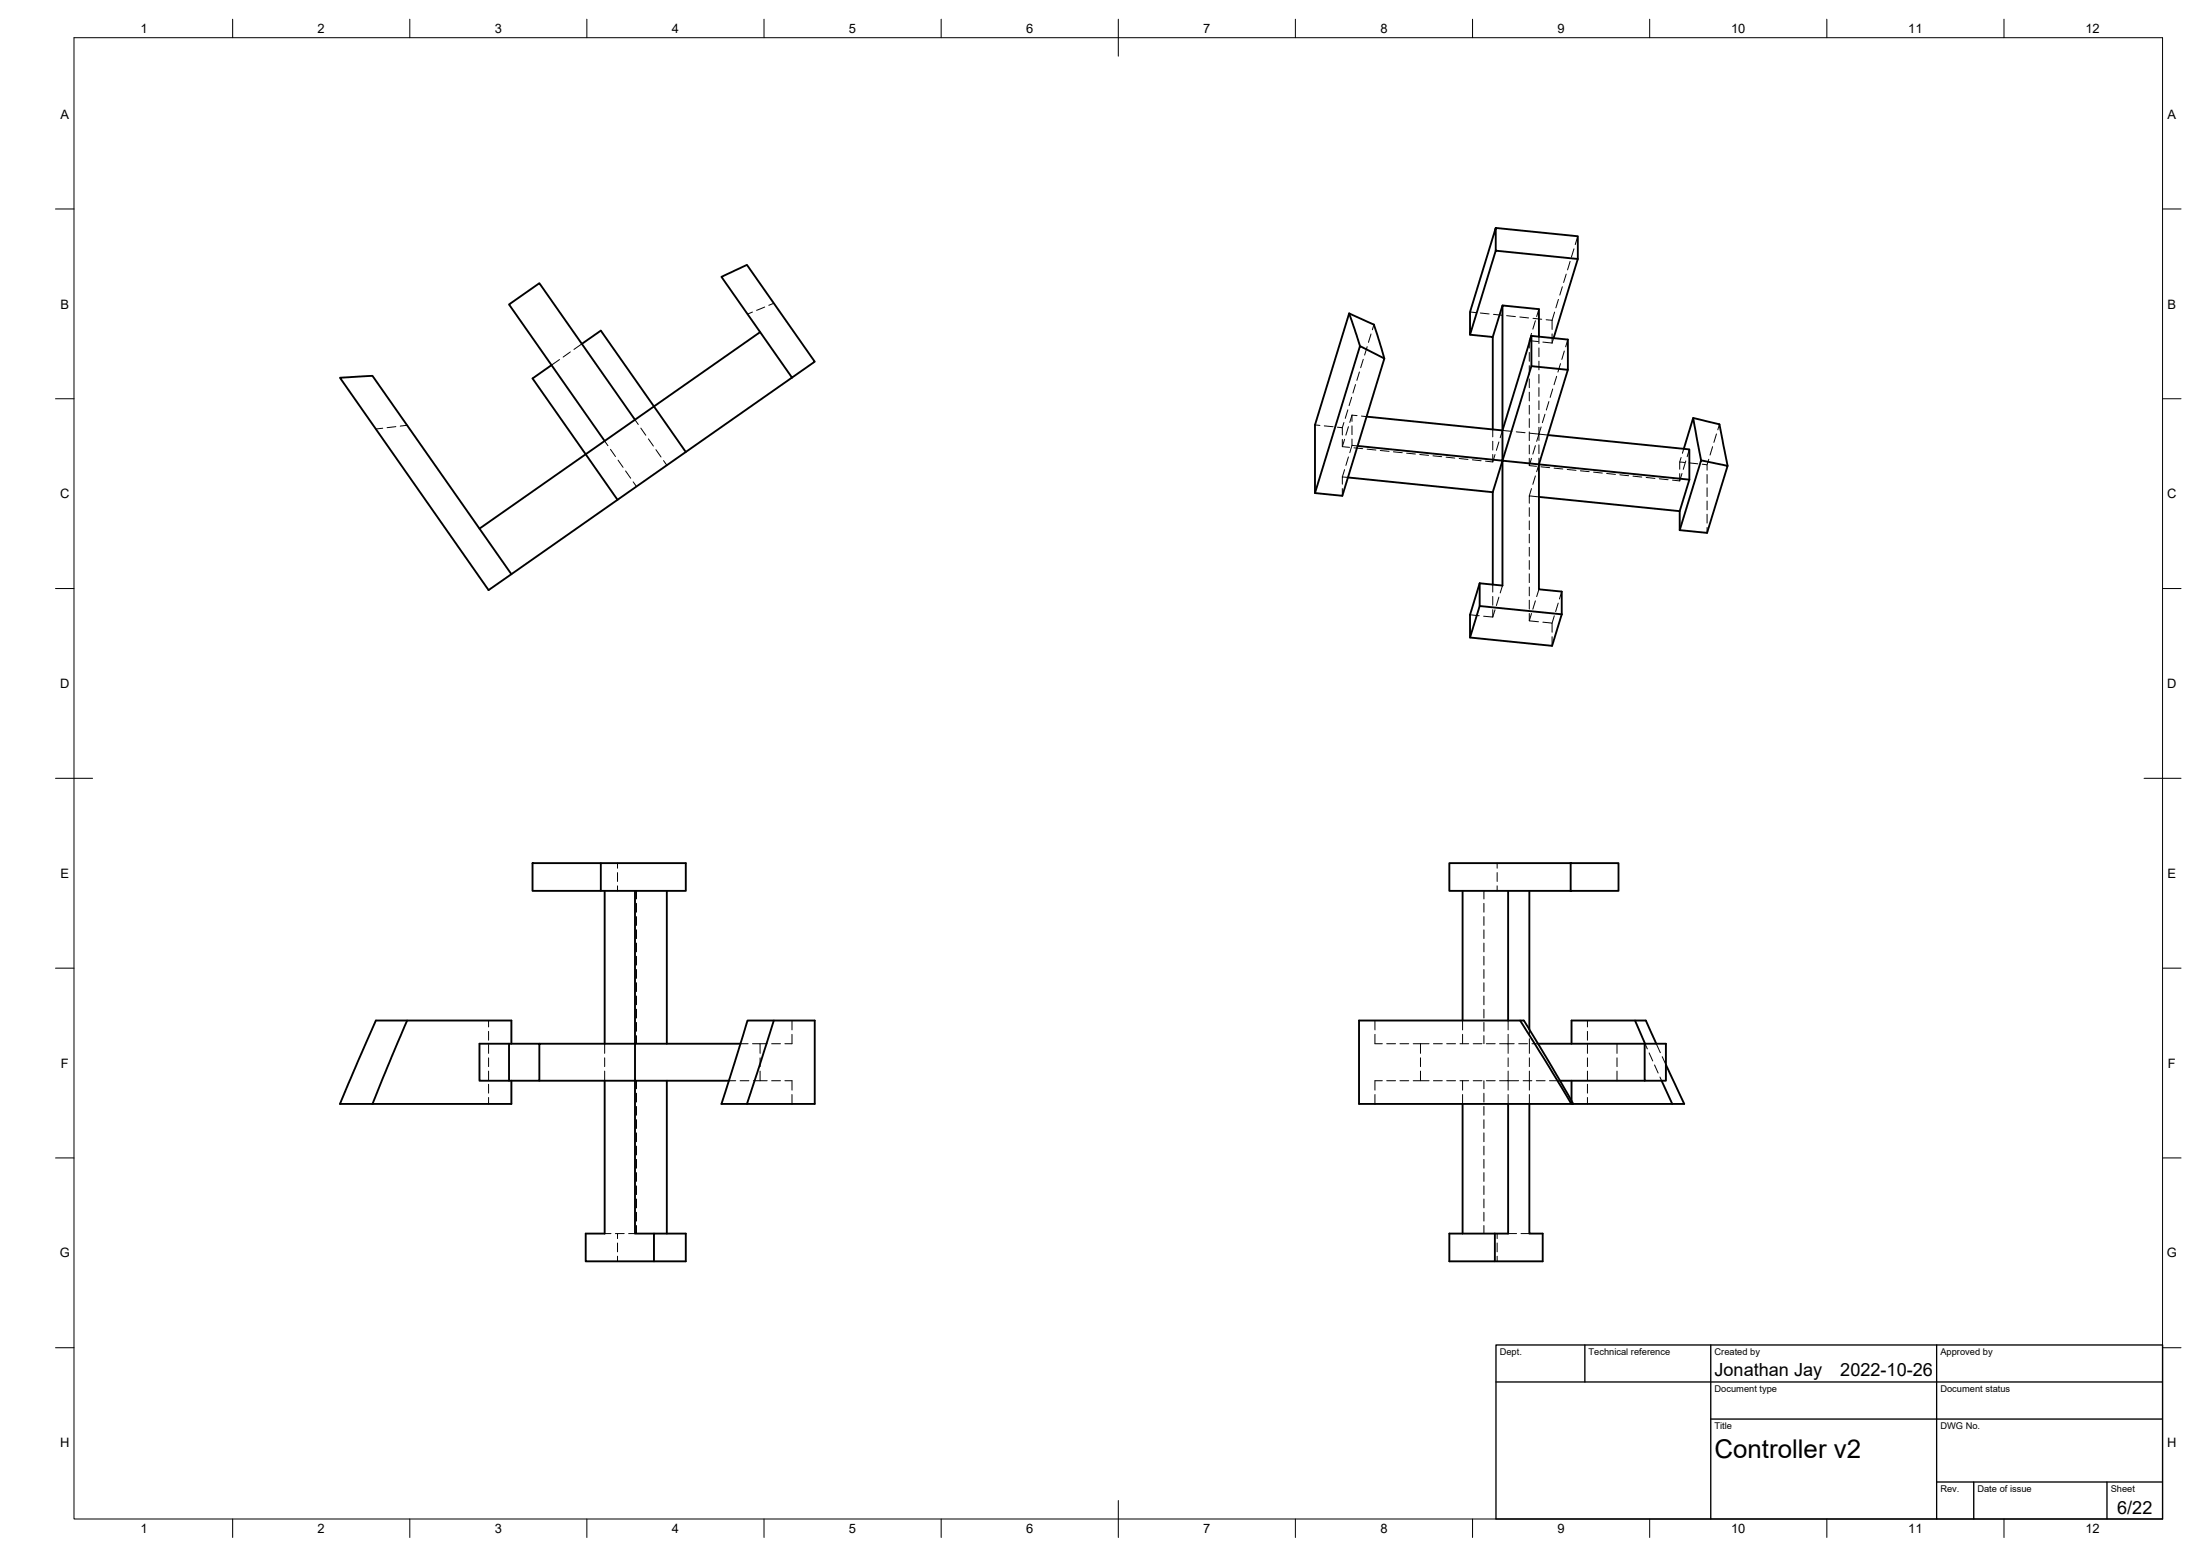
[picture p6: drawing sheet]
<svg xmlns="http://www.w3.org/2000/svg" width="594mm" height="420mm" viewBox="0 0 594 420" stroke-linecap="round" stroke-linejoin="round" font-family="sans-serif">
<!-- layer: Hidden -->
<g fill="none" stroke="#000" stroke-width=".27">
<path d="M421.9 77.4l-.7 2.3M422.9 74l-.7 2.3M424 70.6l-.7 2.3M425 67.2l-.7 2.2M426.1 63.8l-.7 2.2M151.1 97.1l-2.2 1.5M154 95l-1.9 1.4M157.1 92.9l-2.1 1.5M203.2 84.3l-1.4 .5M206.5 82.9l-2.2 .9M209 81.9l-1.4 .5M368.1 97l-.7 2.3"/>
<path d="M369.2 93.6l-.7 2.3M370.2 90.2l-.7 2.3M371 87.7l-.4 1.3M397 84.2l1.5 .2M399.7 84.5l2.4 .3M403.3 84.9l2.4 .2M406.8 85.2l2.4 .3M410.4 85.6l2.4 .3M413 95.2v2.4M413 98.7v2.4M413.6 90l-.6 2M414 86l2.3 .2"/>
<path d="M414.6 86.6l-.7 2.3M415.4 92.2l-2.4-.2v2M415.6 90.9v1.9M415.6 93.9v2.4M415.6 97.5v2.4M415.6 83.5l-.6 2M416.6 92.4l2.5 .2M417.5 86.3l1.6 .2M419.1 86.5v2.5M419.1 90.1v2.5M419.5 91.3l-.4 1.3M419.8 84.3l-.7 2.2"/>
<path d="M420.8 80.8l-.7 2.3M421.4 98.2l-.7 2.3M422.4 94.8l-.7 2.2M423.4 91.7l-.6 1.9M103.4 115.6l-1.9 .2M106.9 115.2l-2.4 .3M109.9 114.8l-1.8 .3M163.3 119.1l.9 1.3M171.5 113.3l.9 1.3M173 115.6l1.4 1.9M175.1 118.5l1.3 2M355.1 114.7l1.3 .2"/>
<path d="M357.6 115l2.4 .2M361.1 115.4l1.4 .1v2M362.5 118.6v2l1.9 .2M362.9 114.1l-.4 1.4M363.1 118.6l-.6 2M364 110.7l-.7 2.3M364.1 115.2l-.7 2.3M365 107.3l-.7 2.2M365.1 118.6v1.7l1.5 .1M365.1 112.1v1.7M365.1 115v2.4M365.1 112.1l1.4 .1"/>
<path d="M365.1 112.1l-.6 2M366 103.8l-.7 2.3M367.1 100.4l-.7 2.3M367.6 112.4l1.4 .1M403.1 116v2M403.1 119.1v2.4M404.7 119.3l-.6 2.3M408.3 116.5l-2.6-.3-.6 2M409.4 116.6l2.4 .2M413 102.3v2.4M413 105.9v2.4M413 109.5v2.3"/>
<path d="M413 113v2.4M413 116.6v2.4M415.6 115.4v1.8l-2.6-.2M415.6 101.1v2.4M415.6 104.6v2.4M415.6 108.2v2.4M415.6 111.8v2.4M416.2 115.3l-1.2 3.9M417.2 111.9l-.7 2.2M418 117.5l-2.4-.3v1.7M418.3 108.4l-.7 2.3M419.3 105l-.7 2.3"/>
<path d="M420.3 101.6l-.6 2.3M463.5 117.2l-.7 2.3M464.3 114.6l-.4 1.5M164.8 121.3l1.4 2M166.9 124.2l1.4 2M168.9 127.2l1.4 1.9M171 130.1l.9 1.3M177.1 121.4l1.4 2M179.2 124.4l.9 1.2M362.5 131.9v2M363.1 126.8l-.6 2M364 128.9l-1.5-.1v1.9"/>
<path d="M364.1 123.4l-.7 2.3M365.1 120.3l-.6 1.9M365.6 120.9l2.4 .3M369.2 121.3l2.3 .2M372.7 121.6l2.4 .3M376.3 122l2.4 .2M379.8 122.4l2.4 .2M383.4 122.7l2.4 .3M386.9 123.1l2.4 .2M390.5 123.4l2.4 .3M394 123.8l2.4 .3M397.6 124.2l2.4 .2"/>
<path d="M403.1 122.7v2l-1.9-.2M403.7 122.7l-.6 2M413 123.7v2l1.9 .2M413 120.2v2.4M413 137.1v2.3M413.6 123.8l-.6 1.9M413.6 131.9l-.6 2M414.6 120.3l-.7 2.3M414.6 128.5l-.7 2.3M415.6 134.2l-2.6-.3v2M415.6 120.1v2.4M415.6 123.7v1.7l-.6 2"/>
<path d="M416.1 126l2.4 .3M419.7 126.4l2.3 .2M423.2 126.8l2.4 .2M426.8 127.1l2.3 .3M430.3 127.5l2.4 .2M433.9 127.8l2.3 .3M437.4 128.2l2.4 .3M441 128.6l2.3 .2M444.5 128.9l2.4 .3M448.1 129.3l2.3 .2M453.6 127.9v2l-2-.3M454 123.5l-.4 1.2"/>
<path d="M454.2 127.9l-.6 2M454.7 121.2l-.4 1.2M454.9 124.9l-1.3-.2v2M455.2 124.5l-.7 2.2M456.1 125l2.4 .2M456.2 121.3l-.6 2M459.7 125.3l1.3 .2v1.5M461 128.1v2.4M461 131.7v2.4M461 135.3v2.4M461 138.9v2.3M461.4 124l-.4 1.5"/>
<path d="M462.5 120.6l-.7 2.3M403.1 157.9v2M405.7 158.1l-.6 2M413 140.7v2.3M413 144.2v2.4M413 147.8v2.4M413 151.4v2.4M413 154.9v2.4M413 158.5v2.4M415.6 159.1l-.6 2M421.7 159.7l-.6 2M461 142.4v1.5"/>
<path d="M397 166l2.4 .3M403.1 164.6v2l-2.5-.2M403.1 161.1v2.3M403.7 164.7l-.6 1.9M404.7 161.2l-.6 2.3M413 165.7v1.9l2.4 .3M413 162.1v2.4M413.6 165.7l-.6 1.9M414.6 162.2l-.7 2.3M416.6 168l2.5 .3v2.4M419.1 171.9v2.5M419.7 166.3l-.6 2"/>
<path d="M420.8 162.9l-.7 2.2M166.8 233.1v1.3M166.8 235.6v2.4M166.8 239.2v1.4M404.3 233.1v1.3M404.3 235.6v2.4M404.3 239.2v1.4M171.9 240.6v2.1M171.9 243.9v2.4M171.9 247.5v2.4M171.9 251.1v2.3M171.9 254.7v2.3"/>
<path d="M171.9 258.2v2.4M400.7 240.6v2.1M400.7 243.9v2.4M400.7 247.5v2.4M400.7 251.1v2.3M400.7 254.7v2.3M400.7 258.2v2.4M131.9 275.6v1.7M131.9 278.5v2.4M171.9 261.8v2.4M171.9 265.4v2.4M171.9 268.9v2.4"/>
<path d="M171.9 272.5v2.4M171.9 276.1v2.4M171.9 279.7v2.1M213.9 275.6v2.5M213.9 279.3v2.5h-2M371.3 279.3v2.5h2M371.3 275.6v2.5M394.9 275.6v2.5M394.9 279.3v2.5M400.7 261.8v2.4M400.7 265.4v2.4M400.7 268.9v2.4"/>
<path d="M400.7 272.5v2.4M400.7 276.1v2.4M400.7 279.7v2.1M407.2 279.3v2.5h1.7M407.2 275.6v2.5M413 278v1.3M428.7 275.6v1.7M428.7 278.5v2.4M131.9 282.1v2.3M131.9 285.6v2.4M131.9 289.2v2.4M131.9 292.8v2.4"/>
<path d="M131.9 296.4v1.7M163.3 281.8v2.6M163.3 285.6v2.4M163.3 289.2v2.6M171.9 291.8v2.2M171.9 295.2v2.4M171.9 298.8v2.3M196.8 291.8h1.9M199.9 291.8h2.3M200 281.8h2M203.2 281.8h2.1v2.6M203.4 291.8h3.8"/>
<path d="M205.3 285.6v2.4M205.3 289.2v2.6M205.3 281.8h1.9M208.4 281.8h2.4M208.4 291.8h2.4M211.9 291.8h2v2.6M213.9 295.6v2.5M371.3 295.6v2.5M373.3 291.8h-2v2.6M374.5 281.8h2.4M374.5 291.8h2.4M378 281.8h2.4"/>
<path d="M378 291.8h2.4M381.6 281.8h4.3M381.6 291.8h2M383.6 289.2v2.6h2.3M383.6 281.8v2.6M383.6 285.6v2.4M387.1 281.8h2.4M387.1 291.8h2.4M390.7 281.8h2.3M390.7 291.8h2.3M394.2 281.8h2.4M394.2 291.8h2.4"/>
<path d="M394.9 291.8v2.6M394.9 295.6v2.5M397.8 281.8h2.4M397.8 291.8h2.4M400.7 291.8v2.2M400.7 295.2v2.4M400.7 298.8v2.3M401.4 281.8h2.4M401.4 291.8h2.4M404.9 281.8h2.3v2.6M407.2 289.2v2.6h-2.3M407.2 285.6v2.4"/>
<path d="M407.2 295.6v2.5M410.1 291.8h-2.9v2.6M410.1 281.8h2.4M411.3 291.8h2.4M413 280.5v3.9M413 285.6v2.4M413 289.2v5.2M413 295.6v2.5M413.7 281.8h1.6M414.8 291.8h2.4M418.4 291.8h2.9M424.4 297.2v.9"/>
<path d="M428.7 282.1v2.3M428.7 285.6v2.4M428.7 289.2v2.4M428.7 292.8v2.4M428.7 296.4v1.7M436.6 281.8v2.6M436.6 285.6v2.4M436.6 289.2v2.6M444.2 281.8l.6 1.4M445.3 284.3l1 2.2M446.8 287.6l1 2.2M447.3 281.8l1.1 2.4"/>
<path d="M448.2 290.8l.5 1M448.9 285.3l1 2.2M171.9 302.3v2.4M171.9 305.9v2.4M171.9 309.5v2.4M171.9 313.1v2.3M171.9 316.6v2.4M400.7 302.3v2.4M400.7 305.9v2.4M400.7 309.5v2.4M400.7 313.1v2.3M400.7 316.6v2.4"/>
<path d="M163.3 333.1h1.7M166.2 333.1h2.4M166.8 333.1v1.4M166.8 335.6v2.4M166.8 339.2v1.4M169.8 333.1h1.7M171.9 320.2v2.4M171.9 323.8v2.4M171.9 327.3v2.4M171.9 330.9v2.2M400.7 320.2v2.4M400.7 323.8v2.4"/>
<path d="M400.7 327.3v2.4M400.7 330.9v2.2M404.3 333.1v1.4M404.3 335.6v2.4M404.3 339.2v1.4M407.2 333.1h2.3M410.7 333.1h2.3"/>
</g>
<!-- layer: Visible -->
<g fill="none" stroke="#000" stroke-width=".51">
<path d="M403.9 61.6l22.2 2.2v6.1l-22.2-2.2v-6.1l-6.9 22.6v6.2l6.9-22.7M426.1 69.9l-6.6 21.4M148.9 98.6l-5.1 3.6 14.4 20.5-28.7 20M157.1 92.9l5.1-3.6 23 32.7M205.3 89.7l-47.1 33 8.6 12.3M364.3 84.6l2.9 8.9M373.8 96.8l-2.8-9.1-6.7-3.1-9.2 30.1v18.4l7.4 .8 11.3-37.1-6.6-3.3-12.1 39.6M397 90.4l6.1 .6v25M405.7 82.5l-2.6 8.5M413.5 90.7v8.2l-10.4 34M415.6 90.9v-7.4l-9.9-1v33.7l7.8-25.5 9.9 1v8.2l-9.9-1M423.4 99.9l-7.8 25.5"/>
<path d="M171.5 113.3l-25.9-36.8-8.1 5.7 25.8 36.9M213.9 102l-19.1-27.2 6.9-3.3 18.3 26.2-88.1 61.6-40.1-57.3 8.8-.5 37.5 53.5M369 112.5l36.7 3.7v8.2l-39.1-4M418 117.5l38.2 3.8v8.2M457.2 112.9l2.2 11.4M364 128.9l39.1 4v25M415.6 134.2l38 3.8v5.2l7.4 .7 5.5-18.1-7.1-1.5-5.8 18.9M415.6 125.4v33.7l6.1 .6v6.2M415.6 125.4l-9.9-1v33.7l-6.1-.6M415.6 125.4l40.6 4.1M454.7 121.2l2.5-8.3 7.1 1.7 2.2 11.2M456.2 129.5l-2.6 8.5"/>
<path d="M399.6 157.5l-2.6 8.5v6.1l22.1 2.3 2.6-8.5M399.6 157.5v6.1l-2.6 8.5M399.6 163.6l22.1 2.3M143.8 233.1h18.4v7.5h-18.4zM162.2 233.1h23v7.5h-23M424.1 233.1h12.9v7.5h-12.9v-7.5h-32.7v7.5h32.7M163.3 240.6v41.2M171.5 240.6v41.2h-34v10h8.1v-10M180.1 240.6v41.2M394.9 240.6v35M407.2 240.6v35M413 240.6v37.4"/>
<path d="M109.9 275.6l-9.3 22.5M201.8 275.6h18.2v22.5h-25.2zM209 275.6l-7.3 22.5M367 275.6h44.5l6.8 11.2 6.5 11.3h-57.8zM410.5 275.6l13.8 22.5M441.5 275.6l2.7 6.2M137.5 281.8h-8v10h8M138.1 281.8v-6.2h-36.6l-9.7 22.5h46.3v-6.3M145.6 291.8h25.9v41.3h5.1M163.3 291.8v41.3h-5.1v7.5h18.4M180.1 291.8v41.3M200 281.8h-28.5v10h25.3"/>
<path d="M394.9 298.1v35M407.2 298.1v35h-15.8v7.5h12.3v-7.5M413 298.1v35h3.6v7.5h-12.9M415.3 281.8h34.6v10h-5.8v-10M421.3 291.8h22.8M424.4 281.8v-6.2h20l2.9 6.2M424.4 291.8v5.4M448.7 291.8l2.9 6.3M449.9 287.5l4.9 10.6h-30M176.6 333.1h8.6v7.5h-8.6z"/>
</g>
<!-- layer: BORDER -->
<g fill="none" stroke="#000" stroke-width=".27">
<path d="M20 10.2h564v400h-564zM62.8 5.2v5M110.7 5.2v5M158.5 5.2v5M206.3 5.2v5M254.1 5.2v5M302 5.2v10M349.8 5.2v5M397.6 5.2v5M445.5 5.2v5M493.3 5.2v5M541.1 5.2v5"/>
<path d="M15 56.4h5M584 56.4h5M15 107.7h5M584 107.7h5M15 158.9h5M584 158.9h5M15 210.2h10M579 210.2h10M15 261.4h5M584 261.4h5M15 312.7h5M584 312.7h5"/>
<path d="M15 363.9h5M584 363.9h5M62.8 410.2v5M110.7 410.2v5M158.5 410.2v5M206.3 410.2v5M254.1 410.2v5M302 405.2v10M349.8 410.2v5M397.6 410.2v5M445.5 410.2v5M493.3 410.2v5"/>
<path d="M541.1 410.2v5"/>
</g>
<!-- layer: TITLEBLOCK -->
<path d="M404 363.2h180v47h-180zM404 373.2h180M428 363.2v10M462 363.2v47M523 363.2v47M462 383.2h122M523 400.2h61M533 400.2v10M569 400.2v10" fill="none" stroke="#000" stroke-width=".36"/>
<text font-size="7" x="463" y="393.7">Controller v2</text>
<g font-size="4.9">
<text x="463" y="371.7">Jonathan Jay</text>
<text x="497" y="371.7">2022-10-26</text>
<text x="571.7" y="408.8">6/22</text>
</g>
<g font-size="3.5">
<text x="37.9" y="8.9">1</text>
<text x="85.8" y="8.9">2</text>
<text x="133.6" y="8.9">3</text>
<text x="181.4" y="8.9">4</text>
<text x="229.3" y="8.9">5</text>
<text x="277.1" y="8.9">6</text>
<text x="324.9" y="8.9">7</text>
<text x="372.7" y="8.9">8</text>
<text x="420.6" y="8.9">9</text>
<text x="467.4" y="8.9">10</text>
<text x="515.3" y="8.9">11</text>
<text x="563.1" y="8.9">12</text>
<text x="16.3" y="32">A</text>
<text x="585.3" y="32">A</text>
<text x="16.3" y="83.3">B</text>
<text x="585.3" y="83.3">B</text>
<text x="16.2" y="134.6">C</text>
<text x="585.2" y="134.6">C</text>
<text x="16.2" y="185.8">D</text>
<text x="585.2" y="185.8">D</text>
<text x="16.3" y="237">E</text>
<text x="585.3" y="237">E</text>
<text x="16.4" y="288.3">F</text>
<text x="585.4" y="288.3">F</text>
<text x="16.1" y="339.6">G</text>
<text x="585.1" y="339.6">G</text>
<text x="16.2" y="390.8">H</text>
<text x="585.2" y="390.8">H</text>
<text x="37.9" y="413.9">1</text>
<text x="85.8" y="413.9">2</text>
<text x="133.6" y="413.9">3</text>
<text x="181.4" y="413.9">4</text>
<text x="229.3" y="413.9">5</text>
<text x="277.1" y="413.9">6</text>
<text x="324.9" y="413.9">7</text>
<text x="372.7" y="413.9">8</text>
<text x="420.6" y="413.9">9</text>
<text x="467.4" y="413.9">10</text>
<text x="515.3" y="413.9">11</text>
<text x="563.1" y="413.9">12</text>
</g>
<g font-size="2.5">
<text x="405" y="366">Dept.</text>
<text x="429" y="366">Technical reference</text>
<text x="463" y="366">Created by</text>
<text x="524" y="366">Approved by</text>
<text x="463" y="376">Document type</text>
<text x="524" y="376">Document status</text>
<text x="463" y="386">Title</text>
<text x="524" y="386">DWG No.</text>
<text x="524" y="403">Rev.</text>
<text x="534" y="403">Date of issue</text>
<text x="570" y="403">Sheet</text>
</g>
</svg>
